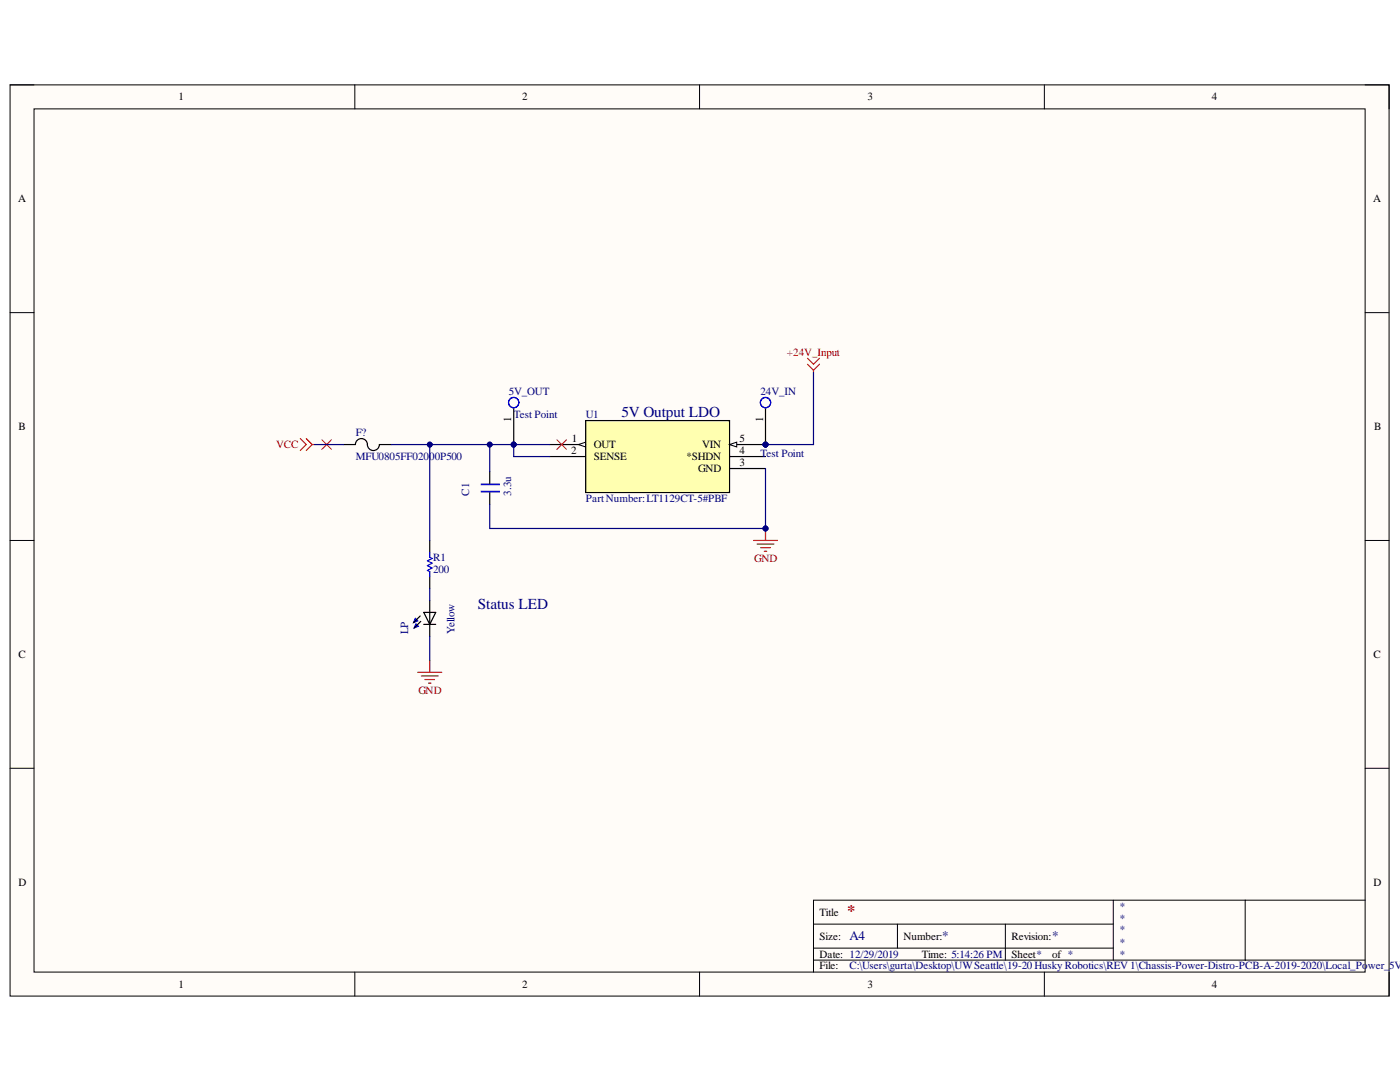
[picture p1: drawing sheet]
<svg xmlns="http://www.w3.org/2000/svg" width="279mm" height="216mm" viewBox="0 0 279 216" stroke-linecap="round" stroke-linejoin="round" font-family="sans-serif">
<path d="M2 16.9h275.2v181.9h-275.2z" fill-rule="evenodd" fill="#fffcf8"/>
<path d="M2 16.9h275.2v181.9h-275.2z" fill="none" stroke="#000" stroke-width=".2"/>
<path d="M6.8 21.7h265.6v172.3h-265.6z" fill-rule="evenodd" fill="#fffcf8"/>
<g fill="none" stroke="#000" stroke-width=".2">
<path d="M2 16.9h4.8M70.8 16.9v4.8M139.6 16.9v4.8M208.4 16.9v4.8M272.4 16.9h4.8v4.8M6.8 21.7h265.6v172.3h-265.6zM2 62.4h4.8M272.4 62.4h4.8M2 107.8h4.8M272.4 107.8h4.8M2 153.3h4.8M272.4 153.3h4.8"/>
<path d="M222.2 179.6v12M248.5 179.6v12M272.4 179.6h-110.1v14.4M70.8 194v4.8M139.6 194v4.8M162.3 184.4h59.9M162.3 191.6h110.1M162.3 189.2h59.9M179.1 184.4v4.8M200.6 184.4v7.2M208.4 194v4.8M277.2 194v4.8"/>
</g>
<circle cx="152.8" cy="88.7" r=".48" fill="#000080"/>
<circle cx="152.8" cy="88.7" r=".48" fill="none" stroke="#000080" stroke-width=".2"/>
<path d="M116.9 83.9h28.7v14.4h-28.7z" fill-rule="evenodd" fill="#ffffb0"/>
<path d="M109.7 88.7h7.2M116.9 83.9h28.7v14.4h-28.7z" fill="none" stroke="#000" stroke-width=".24"/>
<path d="M115.4 88.7l1.5-.5v1z" fill="#f8fcff"/>
<path d="M115.4 88.7l1.5-.5v1z" fill="none" stroke="#000" stroke-width=".2"/>
<path d="M109.7 91.1h7.2M145.6 91.1h7.2M145.6 93.5h7.2M145.6 88.7h7.2" fill="none" stroke="#000" stroke-width=".24"/>
<path d="M145.6 88.7l1.4-.5v1z" fill="#f8fcff"/>
<path d="M145.6 88.7l1.4-.5v1z" fill="none" stroke="#000" stroke-width=".2"/>
<circle cx="152.8" cy="88.7" r=".48" fill="#000080"/>
<circle cx="152.8" cy="88.7" r=".48" fill="none" stroke="#000080" stroke-width=".2"/>
<path d="M150.4 107.8h4.8M151.1 108.6h3.3M151.8 109.3h1.9M152.5 110h.5M152.8 105.5v2.3" fill="none" stroke="#800000" stroke-width=".24"/>
<circle cx="152.8" cy="105.5" r=".48" fill="#000080"/>
<circle cx="152.8" cy="105.5" r=".48" fill="none" stroke="#000080" stroke-width=".2"/>
<path d="M83 124.5l.5 .4-.8 .4z" fill="#00f"/>
<path d="M83 124.5l.5 .4-.8 .4z" fill="none" stroke="#00f" stroke-width=".24"/>
<path d="M82.9 123.4l.5 .5-.9 .3z" fill="#00f"/>
<path d="M85.8 110.2v1l.4 .2-.9 .5 .9 .5-.9 .5 .9 .4-.9 .5 .5 .3v.9M82.9 123.4l.5 .5-.9 .3z" fill="none" stroke="#00f" stroke-width=".24"/>
<path d="M85.8 107.8v2.4M85.8 115v2.4M85.8 119.8v7.2M83.9 122.9l-1.4 1.3M84 124l-1.3 1.3M84.6 122.2h2.4l-1.2 2.4zM84.6 124.6h2.4" fill="none" stroke="#000" stroke-width=".24"/>
<path d="M83.4 134.2h4.8M84.1 134.9h3.3M84.8 135.6h1.9M85.5 136.3h.5M85.8 131.8v2.4" fill="none" stroke="#800000" stroke-width=".24"/>
<path d="M161.1 71.5l1.2 1.2 1.2-1.2M161.1 72.7l1.2 1.2M162.3 73.9v.5M163.5 72.7l-1.2 1.2M59.9 87.5l1.2 1.2-1.2 1.2M61.1 87.5l1.2 1.2M62.3 88.7l-1.2 1.2M62.3 88.7h.5" fill="none" stroke="#f00" stroke-width=".24"/>
<path d="M64.2 87.7l1.9 2M66.1 87.7l-1.9 2M111.1 87.7l1.9 2M113 87.7l-1.9 2" fill="none" stroke="#f00" stroke-width=".2"/>
<circle cx="102.5" cy="88.7" r=".48" fill="#000080"/>
<circle cx="102.5" cy="88.7" r=".48" fill="none" stroke="#000080" stroke-width=".2"/>
<path d="M102.5 81.5v7.2" fill="none" stroke="#000" stroke-width=".24"/>
<circle cx="102.5" cy="88.7" r=".48" fill="#000080"/>
<circle cx="102.5" cy="88.7" r=".48" fill="none" stroke="#000080" stroke-width=".2"/>
<circle cx="102.5" cy="80.3" r="1.03" fill="none" stroke="#00f" stroke-width=".24"/>
<circle cx="152.8" cy="88.7" r=".48" fill="#000080"/>
<circle cx="152.8" cy="88.7" r=".48" fill="none" stroke="#000080" stroke-width=".2"/>
<path d="M152.8 81.5v7.2" fill="none" stroke="#000" stroke-width=".24"/>
<circle cx="152.8" cy="88.7" r=".48" fill="#000080"/>
<circle cx="152.8" cy="88.7" r=".48" fill="none" stroke="#000080" stroke-width=".2"/>
<g fill="none" stroke="#00f" stroke-width=".24">
<path d="M96.1 96.6h3.5v.1h-3.5zM96.1 98h3.5v.2h-3.5z"/>
<circle cx="152.8" cy="80.3" r="1.03"/>
<circle cx="152.8" cy="80.3" r="1.02"/>
</g>
<path d="M96.1 96.7h3.5M96.1 98.1h3.5" fill="none" stroke="#00f" stroke-width=".2"/>
<path d="M68.5 88.7h2.4a1.2 1.2 0 0 1 1.2-1.2 1.2 1.2 0 0 1 1.2 1.2 1.2 1.2 0 0 0 1.2 1.2 1.2 1.2 0 0 0 1.2-1.2h2.4M97.7 94.1v2.4M97.7 98.3v2.4" fill="none" stroke="#000" stroke-width=".24"/>
<path d="M97.7 88.7v5.4" fill="none" stroke="#000080" stroke-width=".24"/>
<circle cx="97.7" cy="88.7" r=".48" fill="#000080"/>
<circle cx="97.7" cy="88.7" r=".48" fill="none" stroke="#000080" stroke-width=".2"/>
<path d="M78.1 88.7h24.4" fill="none" stroke="#000080" stroke-width=".24"/>
<circle cx="85.8" cy="88.7" r=".48" fill="#000080"/>
<circle cx="85.8" cy="88.7" r=".48" fill="none" stroke="#000080" stroke-width=".2"/>
<circle cx="97.7" cy="88.7" r=".48" fill="#000080"/>
<circle cx="97.7" cy="88.7" r=".48" fill="none" stroke="#000080" stroke-width=".2"/>
<circle cx="102.5" cy="88.7" r=".48" fill="#000080"/>
<circle cx="102.5" cy="88.7" r=".48" fill="none" stroke="#000080" stroke-width=".2"/>
<path d="M97.7 100.7v4.8h55.1" fill="none" stroke="#000080" stroke-width=".24"/>
<circle cx="152.8" cy="105.5" r=".48" fill="#000080"/>
<circle cx="152.8" cy="105.5" r=".48" fill="none" stroke="#000080" stroke-width=".2"/>
<path d="M109.7 88.7h-7.2v2.4h7.2" fill="none" stroke="#000080" stroke-width=".24"/>
<circle cx="102.5" cy="88.7" r=".48" fill="#000080"/>
<circle cx="102.5" cy="88.7" r=".48" fill="none" stroke="#000080" stroke-width=".2"/>
<path d="M162.3 74.4v14.3h-9.5" fill="none" stroke="#000080" stroke-width=".24"/>
<circle cx="152.8" cy="88.7" r=".48" fill="#000080"/>
<circle cx="152.8" cy="88.7" r=".48" fill="none" stroke="#000080" stroke-width=".2"/>
<path d="M85.8 88.7v19.1M85.8 117.4v2.4M85.8 127v4.8" fill="none" stroke="#000080" stroke-width=".24"/>
<circle cx="85.8" cy="88.7" r=".48" fill="#000080"/>
<circle cx="85.8" cy="88.7" r=".48" fill="none" stroke="#000080" stroke-width=".2"/>
<path d="M152.8 93.5v12" fill="none" stroke="#000080" stroke-width=".24"/>
<circle cx="152.8" cy="105.5" r=".48" fill="#000080"/>
<circle cx="152.8" cy="105.5" r=".48" fill="none" stroke="#000080" stroke-width=".2"/>
<path d="M62.8 88.7h5.7" fill="none" stroke="#000080" stroke-width=".24"/>
<text font-size="3.2" fill="#800000" x="169.1" y="182.7">*</text>
<g font-size="3" fill="#000080">
<text x="124" y="83.2">5V Output LDO</text>
<text x="95.4" y="121.5">Status LED</text>
</g>
<g font-size="2.6" fill="#000080">
<text x="169.6" y="187.6">A4</text>
<text x="188" y="187.6">*</text>
<text x="210" y="187.6">*</text>
</g>
<g font-size="2.2">
<text x="35.6" y="20">1</text>
<text x="104.2" y="20">2</text>
<text x="173.1" y="20">3</text>
<text x="241.8" y="20">4</text>
<text x="3.6" y="40.3">A</text>
<text x="274.1" y="40.3">A</text>
<text x="3.7" y="85.9">B</text>
<text x="102" y="84.2" transform="rotate(-90 102 84.2)">1</text>
<text x="114.1" y="88.2">1</text>
<text x="118.5" y="89.4">OUT</text>
<text x="140.1" y="89.4">VIN</text>
<text x="147.6" y="88.2">5</text>
<text x="152.3" y="84.2" transform="rotate(-90 152.3 84.2)">1</text>
<text x="274.2" y="85.9">B</text>
<text x="114" y="90.6">2</text>
<text x="118.5" y="91.8">SENSE</text>
<text x="137" y="91.8">*SHDN</text>
<text x="139.4" y="94.2">GND</text>
<text x="147.6" y="93">3</text>
<text x="147.6" y="90.6">4</text>
<text x="3.7" y="131.3">C</text>
<text x="274.1" y="131.3">C</text>
<text x="3.7" y="176.7">D</text>
<text x="274.1" y="176.7">D</text>
<text x="163.6" y="182.7">Title</text>
<text x="163.6" y="187.5">Size:</text>
<text x="163.6" y="191.1">Date: 12/29/2019</text>
<text x="180.3" y="187.5">Number:</text>
<text x="183.9" y="191.1">Time: 5:14:26 PM</text>
<text x="201.9" y="187.5">Revision:</text>
<text x="201.9" y="191.1">Sheet*</text>
<text x="210" y="191.1">of *</text>
<text x="35.6" y="197.1">1</text>
<text x="104.2" y="197.1">2</text>
<text x="163.6" y="193.4">File:</text>
<text x="173.1" y="197.1">3</text>
<text x="241.8" y="197.1">4</text>
</g>
<g font-size="2.2" fill="#f00">
<text x="157" y="71">+24V_Input</text>
<text x="55.1" y="89.4">VCC</text>
</g>
<g font-size="2.2" fill="#000080">
<text x="101.5" y="78.8">5V_OUT</text>
<text x="102.5" y="83.4">Test Point</text>
<text x="116.9" y="83.4">U1</text>
<text x="151.8" y="78.8">24V_IN</text>
<text x="71" y="87">F?</text>
<text x="71" y="91.8">MFU0805FF02000P500</text>
<text x="151.8" y="91.1">Test Point</text>
<text x="93.7" y="98.9" transform="rotate(-90 93.7 98.9)">C1</text>
<text x="102" y="98.9" transform="rotate(-90 102 98.9)">3.3u</text>
<text x="116.9" y="100.1">PartNumber:LT1129CT-5#PBF</text>
<text x="86.5" y="111.9">R1</text>
<text x="86.5" y="114.3">200</text>
<text x="81.5" y="126.5" transform="rotate(-90 81.5 126.5)">LP</text>
<text x="90.7" y="126.5" transform="rotate(-90 90.7 126.5)">Yellow</text>
<text x="223.4" y="181.5">*</text>
<text x="223.4" y="183.9">*</text>
<text x="223.4" y="186.2">*</text>
<text x="223.4" y="188.7">*</text>
<text x="223.4" y="191.1">*</text>
<text x="169.6" y="193.4">C:\Users\gurta\Desktop\UWSeattle\19-20 Husky Robotics\REV 1\Chassis-Power-Distro-PCB-A-2019-2020\Local_Power_</text>
<text x="277.3" y="193.4">5V.S</text>
</g>
<g font-size="2.2" fill="#800000">
<text x="150.5" y="112.2">GND</text>
<text x="83.5" y="138.5">GND</text>
</g>
</svg>
